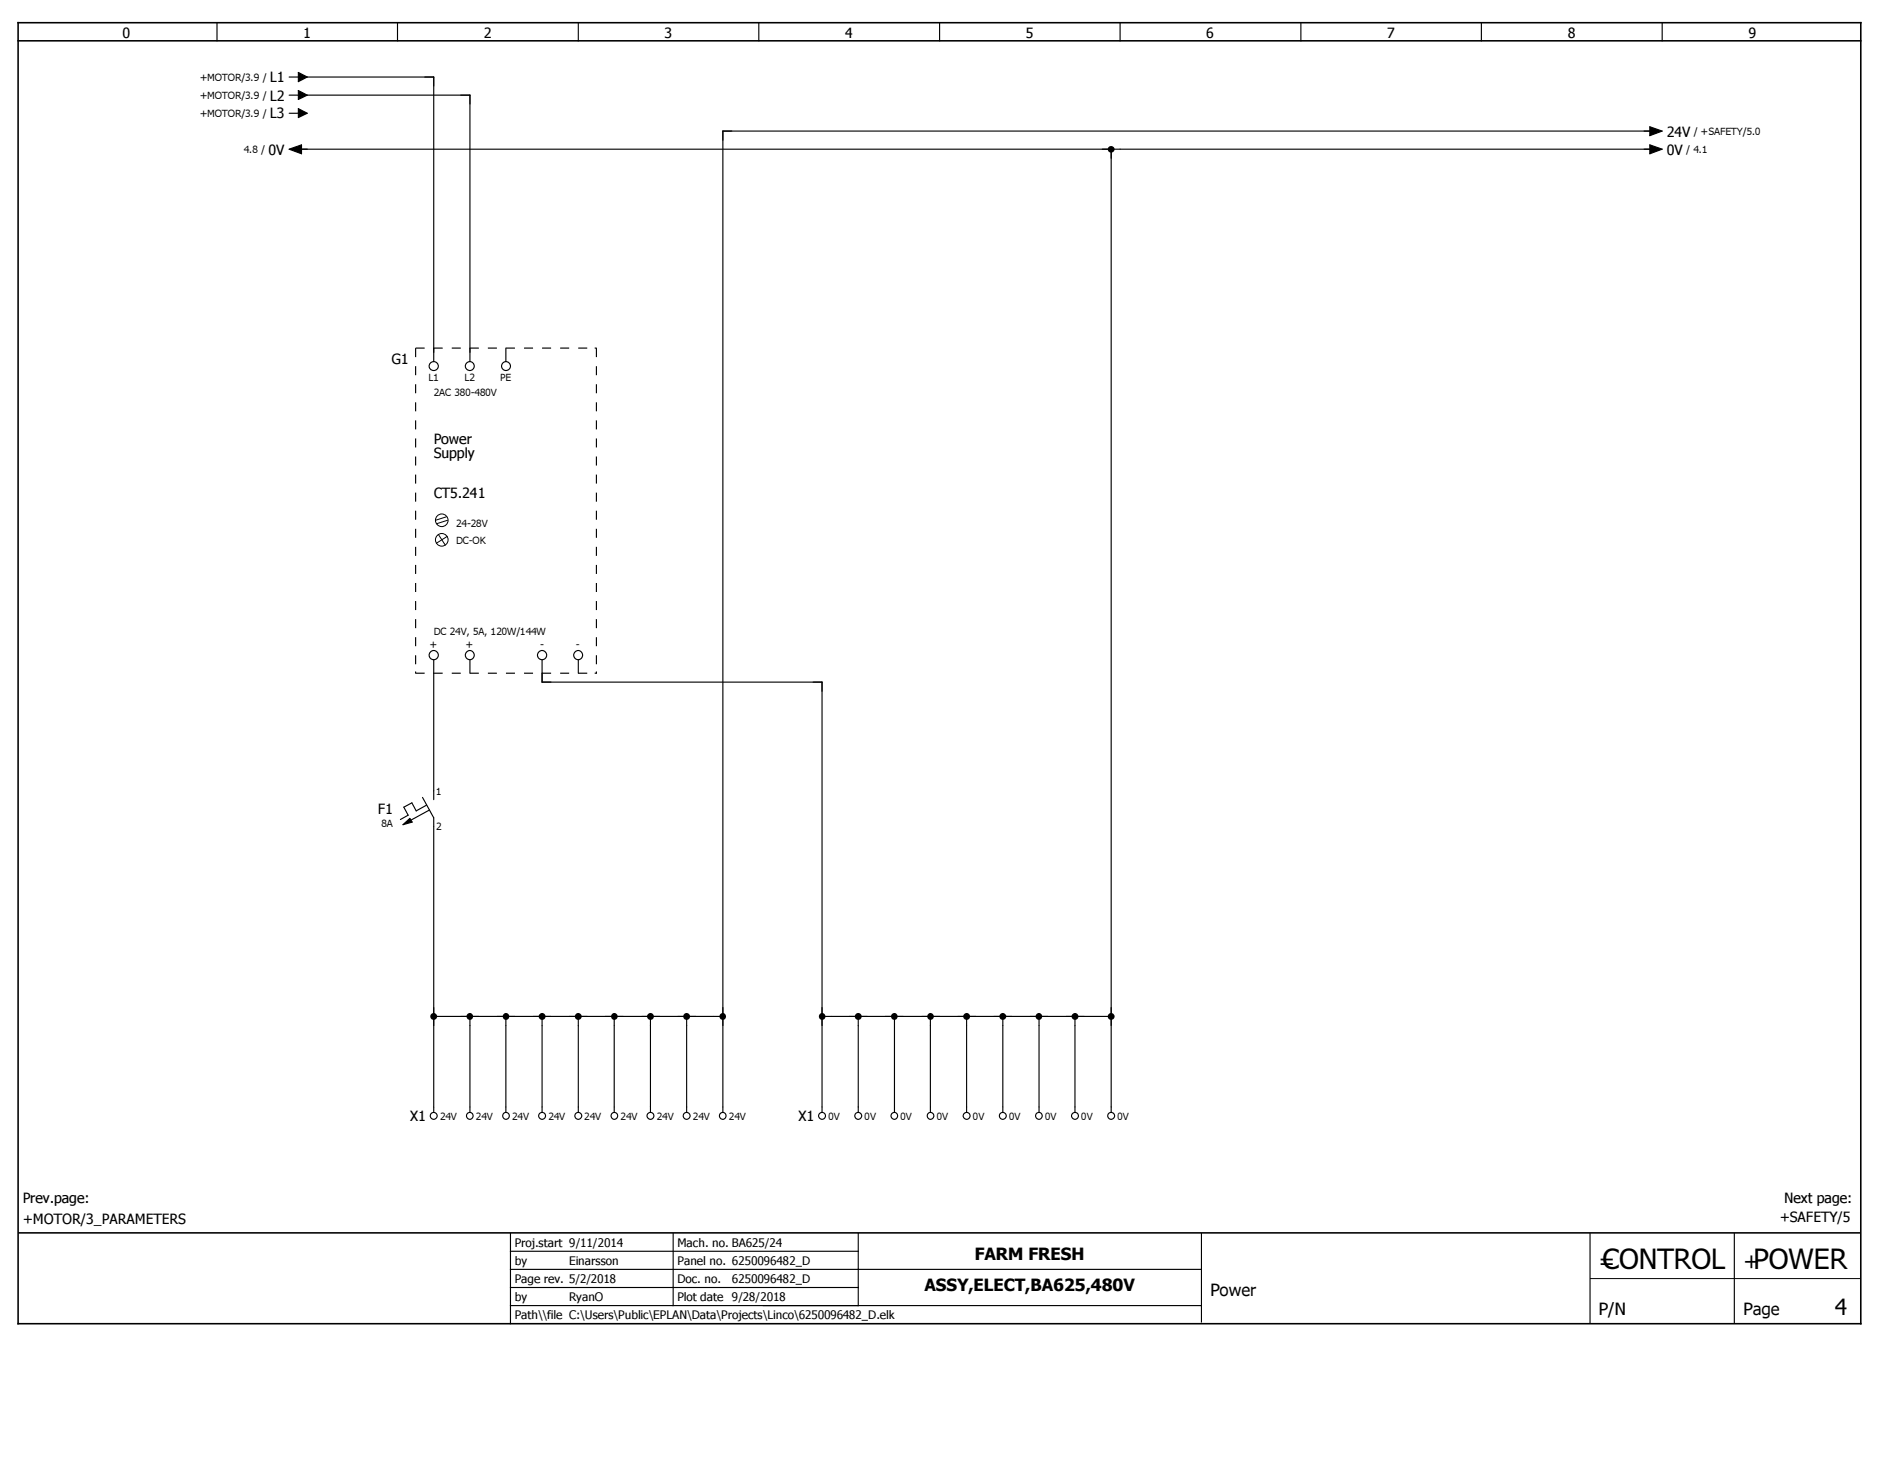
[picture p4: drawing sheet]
<svg xmlns="http://www.w3.org/2000/svg" width="279mm" height="216mm" viewBox="0 0 279 216" stroke-linecap="round" stroke-linejoin="round" font-family="sans-serif">
<path d="M197.7 0l-197.7 197.6M0 169.2l40.1 28.4M0 197.5v.1" fill="none" stroke="#fff" stroke-width=".15"/>
<path d="M2.7 3.3h271.4v191.6h-271.4zM2.7 6h271.4M2.8 181.6h271.1" fill="none" stroke="#000" stroke-width=".23"/>
<g fill="none" stroke="#000" stroke-width=".17">
<path d="M32 3.3v2.7M42.6 11.3h1.3M42.6 14h1.3M42.6 16.7h1.3M43.9 10.7l1.4 .6-1.4 .7zM43.9 13.3l1.4 .7-1.4 .6zM43.9 16l1.4 .7-1.4 .6zM45.3 11.3h18.6v42M45.3 14h23.9v39.3M58.5 3.3v2.7M85.2 3.3v2.7M111.8 3.3v2.7"/>
<path d="M138.4 3.3v2.7M165 3.3v2.7M191.6 3.3v2.7M218.2 3.3v2.7M243 18.7l1.8 .6-1.8 .7zM243.5 19.3h-137v144.5M244.8 3.3v2.7M42.6 22l1.8-.7v1.3zM43.9 22h199.6M163.7 22v141.8M243 21.3l1.8 .7-1.8 .6zM74.5 51.3v2"/>
<path d="M63.9 97.2v20.6M69.2 97.2v1.9M79.8 97.2v3.3h41.3v63.3M85.2 97.2v1.9M62.2 117.4l1.7 3v43.4M62.8 118.6l-1.5 .8-.6-1.2-1.2 .7 .6 1.2-1.1 .6M63.2 119.3l-2.7 1.5M59.4 121.5l1-1 .3 .6zM63.9 149.7h42.6M69.2 149.7v14.1M74.5 149.7v14.1M79.8 149.7v14.1"/>
<path d="M85.2 149.7v14.1M90.5 149.7v14.1M95.8 149.7v14.1M101.1 149.7v14.1M121.1 149.7h42.6M126.4 149.7v14.1M131.7 149.7v14.1M137 149.7v14.1M142.4 149.7v14.1M147.7 149.7v14.1M153 149.7v14.1M158.3 149.7v14.1"/>
<path d="M75.2 192.3h101.8M75.2 186.9h101.8M75.2 184.3h51.2M75.2 189.6h51.2M75.2 181.7v13.2M99.1 181.7v10.6M126.4 181.7v10.6M177 181.7v13M234.2 181.7v13.1M255.4 181.7v13.1"/>
<circle cx="63.9" cy="53.9" r=".67"/>
<circle cx="69.2" cy="53.9" r=".65"/>
<circle cx="74.5" cy="53.9" r=".66"/>
<circle cx="63.9" cy="96.5" r=".68"/>
<circle cx="69.2" cy="96.5" r=".66"/>
<circle cx="79.8" cy="96.5" r=".68"/>
<circle cx="85.1" cy="96.5" r=".66"/>
<circle cx="63.9" cy="164.3" r=".51"/>
<circle cx="69.2" cy="164.3" r=".5"/>
<circle cx="74.5" cy="164.3" r=".5"/>
<circle cx="79.8" cy="164.3" r=".5"/>
<circle cx="85.2" cy="164.3" r=".51"/>
<circle cx="90.5" cy="164.3" r=".5"/>
<circle cx="95.8" cy="164.3" r=".5"/>
<circle cx="101.1" cy="164.3" r=".51"/>
<circle cx="106.4" cy="164.3" r=".5"/>
<circle cx="121.1" cy="164.3" r=".5"/>
<circle cx="126.4" cy="164.3" r=".51"/>
<circle cx="131.7" cy="164.3" r=".5"/>
<circle cx="137" cy="164.3" r=".5"/>
<circle cx="142.4" cy="164.3" r=".5"/>
<circle cx="147.7" cy="164.3" r=".51"/>
<circle cx="153" cy="164.3" r=".5"/>
<circle cx="158.3" cy="164.3" r=".5"/>
<circle cx="163.7" cy="164.3" r=".51"/>
</g>
<g fill="none" stroke="#000" stroke-width=".15">
<path d="M64.6 78.7l1 1.6M65.7 76.1l-1.6 .5M65.9 79l-1.6 1M65.9 76.6l-1.6 .5M234.2 188.3h39.8"/>
<circle cx="65.1" cy="79.5" r=".93"/>
<circle cx="65.1" cy="76.6" r=".93"/>
</g>
<path d="M61.2 51.3h26.6M61.2 51.3v47.8M87.8 51.3v47.8M61.2 99.1h26.6" fill="none" stroke="#000" stroke-width=".17" stroke-dasharray="1.3 1.3" stroke-linecap="butt"/>
<path d="M43.9 10.7l1.4 .6-1.4 .7zM43.9 13.3l1.4 .7-1.4 .6zM43.9 16l1.4 .7-1.4 .6zM243 18.7l1.8 .6-1.8 .7zM42.6 22l1.8-.7v1.3zM243 21.3l1.8 .7-1.8 .6zM87.6 51.2l.3 .1-.3 .1zM61.1 98.9h.2l-.1 .3zM87.6 99.1h.3l-.3 .1zM87.8 98.9h.1l-.1 .3zM59.4 121.5l1-1 .3 .6z" fill="#000"/>
<g fill="#000">
<path d="M163.2 21.7a.52 .52 0 0 1 .6-.2 .52 .52 0 0 1 .4 .5h-.5h.5a.5 .5 0 0 1-.7 .5 .5 .5 0 0 1-.3-.8z" fill-rule="evenodd"/>
<path d="M63.6 149.3a.52 .52 0 0 1 .8 .4h-.5h.5a.51 .51 0 0 1-.8 .4 .51 .51 0 0 1 0-.8z" fill-rule="evenodd"/>
<path d="M69 149.3a.48 .48 0 0 1 .7 .4h-.5h.5a.5 .5 0 0 1-.8 .4 .5 .5 0 0 1 .1-.8z" fill-rule="evenodd"/>
<path d="M74.3 149.3a.49 .49 0 0 1 .7 .4h-.5h.5a.5 .5 0 0 1-.7 .4 .5 .5 0 0 1 0-.8z" fill-rule="evenodd"/>
<path d="M79.4 149.4a.5 .5 0 0 1 .6-.2 .5 .5 0 0 1 .3 .5h-.5h.5a.5 .5 0 0 1-.6 .5 .5 .5 0 0 1-.3-.8z" fill-rule="evenodd"/>
<path d="M84.9 149.3a.52 .52 0 0 1 .8 .4h-.5h.5a.51 .51 0 0 1-.8 .4 .51 .51 0 0 1 0-.8z" fill-rule="evenodd"/>
<path d="M90.2 149.3a.49 .49 0 0 1 .8 .4h-.5h.5a.5 .5 0 0 1-.8 .4 .5 .5 0 0 1 0-.8z" fill-rule="evenodd"/>
<path d="M95.4 149.4a.5 .5 0 0 1 .5-.2 .5 .5 0 0 1 .4 .5h-.5h.5a.5 .5 0 0 1-.6 .5 .5 .5 0 0 1-.3-.8z" fill-rule="evenodd"/>
<path d="M100.9 149.3a.52 .52 0 0 1 .7 .4h-.5h.5a.51 .51 0 0 1-.7 .4 .51 .51 0 0 1 0-.8z" fill-rule="evenodd"/>
<path d="M106.2 149.3a.48 .48 0 0 1 .7 .4h-.4h.4a.5 .5 0 0 1-.7 .4 .5 .5 0 0 1 0-.8z" fill-rule="evenodd"/>
<path d="M120.8 149.3a.49 .49 0 0 1 .8 .4h-.5h.5a.5 .5 0 0 1-.8 .4 .5 .5 0 0 1 0-.8z" fill-rule="evenodd"/>
<path d="M126.1 149.3a.51 .51 0 0 1 .8 .4h-.5h.5a.51 .51 0 0 1-.7 .4 .51 .51 0 0 1-.1-.8z" fill-rule="evenodd"/>
<path d="M131.5 149.3a.48 .48 0 0 1 .7 .4h-.5h.5a.5 .5 0 0 1-.7 .4 .5 .5 0 0 1 0-.8z" fill-rule="evenodd"/>
<path d="M136.8 149.3a.49 .49 0 0 1 .7 .4h-.5h.5a.5 .5 0 0 1-.7 .4 .5 .5 0 0 1 0-.8z" fill-rule="evenodd"/>
<path d="M141.9 149.4a.5 .5 0 0 1 .6-.2 .5 .5 0 0 1 .4 .5h-.5h.5a.5 .5 0 0 1-.7 .5 .5 .5 0 0 1-.3-.8z" fill-rule="evenodd"/>
<path d="M147.4 149.3a.52 .52 0 0 1 .8 .4h-.5h.5a.51 .51 0 0 1-.8 .4 .51 .51 0 0 1 0-.8z" fill-rule="evenodd"/>
<path d="M152.8 149.3a.48 .48 0 0 1 .7 .4h-.5h.5a.5 .5 0 0 1-.7 .4 .5 .5 0 0 1 0-.8z" fill-rule="evenodd"/>
<path d="M157.9 149.4a.5 .5 0 0 1 .6-.2 .5 .5 0 0 1 .3 .5h-.5h.5a.5 .5 0 0 1-.6 .5 .5 .5 0 0 1-.3-.8z" fill-rule="evenodd"/>
<path d="M163.4 149.3a.52 .52 0 0 1 .8 .4h-.5h.5a.51 .51 0 0 1-.8 .4 .51 .51 0 0 1 0-.8z" fill-rule="evenodd"/>
</g>
<g font-size="4.1">
<text x="236" y="186.9">CONTROL</text>
<text x="258.3" y="186.9">POWER</text>
</g>
<g font-size="3.3">
<text x="235.5" y="186.9">=</text>
<text x="256.8" y="186.9">+</text>
<text x="270.3" y="193.6">4</text>
</g>
<g font-size="2.5">
<text x="143.6" y="185.6">FARM FRESH</text>
<text x="136.2" y="190.1">ASSY,ELECT,BA625,480V</text>
<text x="178.3" y="190.9">Power</text>
<text x="235.5" y="193.6">P/N</text>
<text x="256.8" y="193.6">Page</text>
</g>
<g font-size="2.1">
<text x="18" y="5.5">0</text>
<text x="44.7" y="5.5">1</text>
<text x="71.2" y="5.5">2</text>
<text x="97.9" y="5.5">3</text>
<text x="124.5" y="5.5">4</text>
<text x="151.1" y="5.5">5</text>
<text x="177.7" y="5.5">6</text>
<text x="204.3" y="5.5">7</text>
<text x="230.9" y="5.5">8</text>
<text x="257.5" y="5.5">9</text>
<text x="39.8" y="12.1">L1</text>
<text x="39.8" y="14.8">L2</text>
<text x="39.8" y="17.4">L3</text>
<text x="39.5" y="22.8">0V</text>
<text x="245.5" y="20.1">24V</text>
<text x="245.5" y="22.8">0V</text>
<text x="57.7" y="53.6">G1</text>
<text x="63.9" y="65.4">Power</text>
<text x="63.9" y="67.4">Supply</text>
<text x="63.9" y="73.4">CT5.241</text>
<text x="55.6" y="119.9">F1</text>
<text x="60.4" y="165.1">X1</text>
<text x="117.6" y="165.1">X1</text>
<text x="3.3" y="177.2">Prev.page:</text>
<text x="262.8" y="177.2">Next page:</text>
<text x="3.3" y="180.3">+MOTOR/3_PARAMETERS</text>
<text x="262.1" y="180">+SAFETY/5</text>
</g>
<g font-size="1.7">
<text x="75.8" y="183.6">Proj.start 9/11/2014</text>
<text x="99.8" y="183.6">Mach. no. BA625/24</text>
<text x="75.8" y="188.9">Page rev. 5/2/2018</text>
<text x="75.8" y="186.3">by</text>
<text x="75.8" y="191.6">by</text>
<text x="83.8" y="186.3">Einarsson</text>
<text x="83.8" y="191.6">RyanO</text>
<text x="99.8" y="186.4">Panel no. 6250096482_D</text>
<text x="99.8" y="189">Doc. no.</text>
<text x="99.8" y="191.6">Plot date</text>
<text x="107.8" y="189">6250096482_D</text>
<text x="107.8" y="191.6">9/28/2018</text>
<text x="75.8" y="194.3">Path\\file C:\Users\Public\EPLAN\Data\Projects\Linco\6250096482_D.elk</text>
</g>
<g font-size="1.5">
<text x="29.5" y="11.9">+MOTOR/3.9 /</text>
<text x="29.5" y="14.6">+MOTOR/3.9 /</text>
<text x="29.5" y="17.2">+MOTOR/3.9 /</text>
<text x="35.9" y="22.6">4.8 /</text>
<text x="248.3" y="22.6">/ 4.1</text>
<text x="249.5" y="19.9">/ +SAFETY/5.0</text>
<text x="63.1" y="56">L1</text>
<text x="63.9" y="58.3">2AC 380-480V</text>
<text x="68.4" y="56">L2</text>
<text x="73.7" y="56">PE</text>
<text x="67.2" y="77.6">24-28V</text>
<text x="67.2" y="80.2">DC-OK</text>
<text x="63.3" y="95.5">+</text>
<text x="63.9" y="93.5">DC 24V, 5A, 120W/144W</text>
<text x="68.6" y="95.5">+</text>
<text x="79.5" y="95.5">-</text>
<text x="84.8" y="95.5">-</text>
<text x="64.3" y="117.1">1</text>
<text x="56.2" y="121.8">8A</text>
<text x="64.3" y="122.3">2</text>
<text x="64.8" y="164.9">24V</text>
<text x="70.1" y="164.9">24V</text>
<text x="75.4" y="164.9">24V</text>
<text x="80.8" y="164.9">24V</text>
<text x="86.1" y="164.9">24V</text>
<text x="91.4" y="164.9">24V</text>
<text x="96.7" y="164.9">24V</text>
<text x="102.1" y="164.9">24V</text>
<text x="107.4" y="164.9">24V</text>
<text x="122" y="164.9">0V</text>
<text x="127.3" y="164.9">0V</text>
<text x="132.6" y="164.9">0V</text>
<text x="138" y="164.9">0V</text>
<text x="143.3" y="164.9">0V</text>
<text x="148.6" y="164.9">0V</text>
<text x="153.9" y="164.9">0V</text>
<text x="159.3" y="164.9">0V</text>
<text x="164.6" y="164.9">0V</text>
</g>
</svg>
